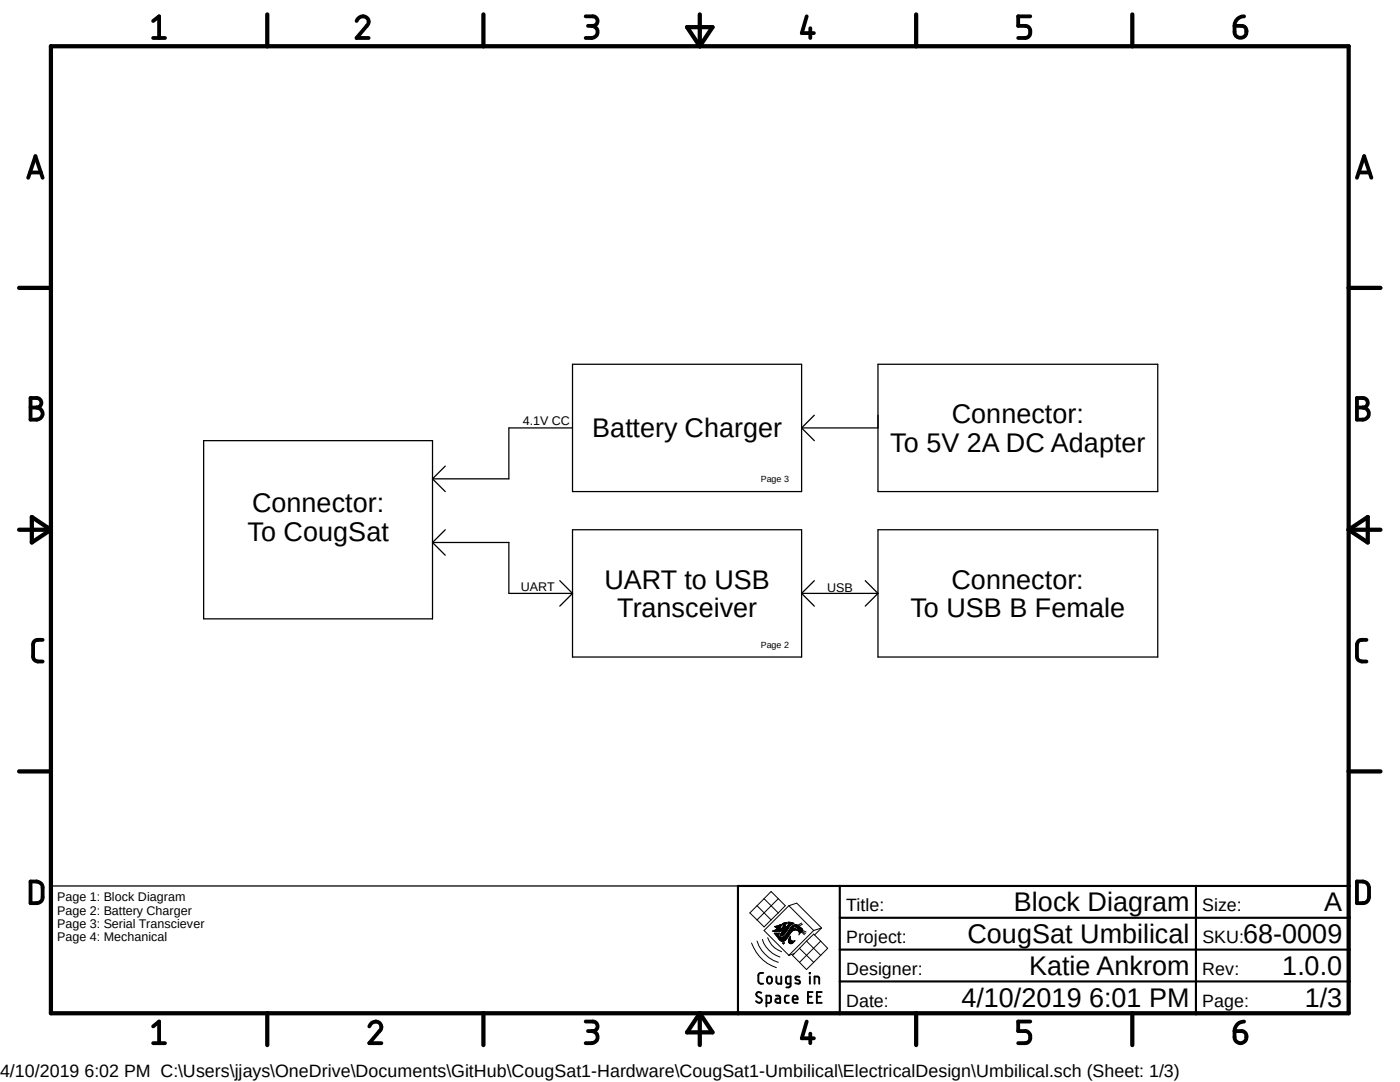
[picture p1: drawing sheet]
<svg xmlns="http://www.w3.org/2000/svg" width="279mm" height="216mm" viewBox="0 0 279 216" stroke-linecap="round" stroke-linejoin="round" font-family="sans-serif">
<path d="M3.4 .6l272.6 209.7M276 .6l-272.6 209.7" fill="none" stroke="#fff" stroke-width=".2"/>
<g fill="none" stroke="#000" stroke-width=".25">
<path d="M114.3 72.7h45.7v25.4h-45.7zM175.2 72.7h55.9v25.4h-55.9zM40.6 87.9h45.7v35.6h-45.7zM86.3 95.5l2.6 2.6M88.9 93l-2.6 2.5M114.3 85.4h-12.7v10.1h-15.3M160 85.4h15.2M160 85.4l2.5 2.5M162.5 82.8l-2.5 2.6M86.3 108.2h15.3v10.2h12.7M86.3 108.2l2.6 2.6M88.9 105.7l-2.6 2.5"/>
<path d="M111.7 115.9l2.6 2.5M114.3 118.4l-2.6 2.5M114.3 105.7h45.7v25.4h-45.7zM160 118.4h15.2M160 118.4l2.5 2.5M162.5 115.9l-2.5 2.5M172.7 115.9l2.5 2.5M175.2 105.7h55.9v25.4h-55.9zM175.2 118.4l-2.5 2.5M10.2 176.8h137.1"/>
</g>
<g fill="none" stroke="#000" stroke-width=".85">
<path d="M10.2 9.2h259v193h-259zM53.3 2.9v6.3M96.5 2.9v6.3M137.1 5.4h5.1l-2.5 3.8zM139.7 2.9v6.3M182.8 2.9v6.3M226 2.9v6.3M3.8 57.4h6.4M269.2 57.4h6.3M3.8 105.7h6.4M6.3 103.2l3.9 2.5-3.9 2.5zM269.2 105.7h6.3"/>
<path d="M269.2 105.7l3.8-2.5v5zM3.8 153.9h6.4M269.2 153.9h6.3M53.3 202.2v6.3M96.5 202.2v6.3M139.7 202.2v6.3M139.7 202.2l2.5 3.8h-5.1zM182.8 202.2v6.3M226 202.2v6.3"/>
</g>
<g fill="none" stroke="#000" stroke-width=".76">
<path d="M30.6 4.2l1.1-.9v4.3M30.6 7.6h2.3M71.2 4.2a1.19 1.19 0 0 1 1.5-.9 1.19 1.19 0 0 1 .7 1.6l-2.2 2.7h2.4M116.9 3.3h1.4a.95 .95 0 0 1 1 .9 .95 .95 0 0 1-1 1h-1M118.1 5.2a1.21 1.21 0 0 1 1.2 1.2 1.21 1.21 0 0 1-1.2 1.2h-1.2M161 3.3l-1 3.3h2.4M161.7 5.6v2M205.6 3.3h-2.4v1.9h1.4a1.23 1.23 0 0 1 1 1.2 1.23 1.23 0 0 1-1 1.2h-1.4M246.4 5.2h1.4a1.21 1.21 0 0 1 .9 1.4 1.21 1.21 0 0 1-1.3 .9 1.09 1.09 0 0 1-1-1.2zM248.3 3.3a1.88 1.88 0 0 0-1.9 1.9M5.6 35.5l1.5-4.3 1.4 4.3M6 34.4h2.2"/>
<path d="M270.8 35.5l1.4-4.3 1.5 4.3M271.1 34.4h2.2M6.1 79.4h1.2a.95 .95 0 0 1 1 1 .95 .95 0 0 1-1 .9 1.21 1.21 0 0 1 1.2 1.2 1.21 1.21 0 0 1-1.2 1.2h-1.2zM270.8 79.4h1.2a.95 .95 0 0 1 1 1 .95 .95 0 0 1-1 .9 1.21 1.21 0 0 1 1.2 1.2 1.21 1.21 0 0 1-1.2 1.2h-1.2zM6.1 81.3h1.2M270.8 81.3h1.2M8.5 127.7h-1a.87 .87 0 0 0-.9 .9v2.4a.97 .97 0 0 0 .9 1h1M272.7 127.7h-.9a.94 .94 0 0 0-1 .9v2.4a.97 .97 0 0 0 1 1h.9M6.1 175.9a2.22 2.22 0 0 1 2.2 .5l.2 .7v1.9a1.13 1.13 0 0 1-1.2 1.2h-1.2zM270.8 175.9a2.07 2.07 0 0 1 2.2 .5l.2 .7v1.9a1.21 1.21 0 0 1-1.2 1.2h-1.2zM30.6 204.8l1.1-1v4.4M30.6 208.2h2.3"/>
<path d="M73.7 204.8a1.19 1.19 0 0 1 1.5-1 1.19 1.19 0 0 1 .7 1.7l-2.2 2.7h2.4M116.9 203.8h1.4a.95 .95 0 0 1 1 1 .95 .95 0 0 1-1 .9h-1M118.1 205.7a1.21 1.21 0 0 1 1.2 1.2 1.21 1.21 0 0 1-1.2 1.3h-1.2M161 203.8l-1 3.4h2.4M161.7 206.2v2M205.6 203.8h-2.4v1.9h1.4a1.23 1.23 0 0 1 1 1.2 1.23 1.23 0 0 1-1 1.3h-1.4M246.4 205.7h1.4a1.2 1.2 0 0 1 1 1.4 1.2 1.2 0 0 1-1.3 1 1.2 1.2 0 0 1-1.1-1.1zM248.3 203.8a1.88 1.88 0 0 0-1.9 1.9"/>
</g>
<path d="M167.6 176.8v25.4M238.7 176.8v25.4M269.2 176.8h-121.9v25.4M167.6 195.8h101.6M167.6 189.5h101.6M167.6 183.1h101.6" fill="none" stroke="#000" stroke-width=".42"/>
<g fill="none" stroke="#000" stroke-width=".2">
<path d="M152.5 179.3l1.4-1.4 2.8 2.8-1.4 1.5M152.5 179.3l-2.9 2.9 1.5 1.4M152.5 179.3l2.8 2.9M155.3 179.3l-4.2 4.3M150 188.2a7.9 7.9 0 0 0 4.9 4.9M151.1 187.8a6.6 6.6 0 0 0 4.2 4.2M151.1 183.6l1.4 1.4 1.4-1.4M151.1 180.7l2.8 2.9M152.1 187.5a5.5 5.5 0 0 0 3.6 3.5M153.2 187.1a4.4 4.4 0 0 0 2.8 2.8M154.3 185.8h1.6M154.3 185.8h1.3"/>
<path d="M154.5 185.7l-.3 .1 .7 .1 1.3-.3-.3 .6M154.5 185.7h2.6M154.6 186.3h.8M154.6 184.9h1.1M154.6 186.4h.7M154.7 185.6h2.4M154.7 186.4h.5M154.7 185h1M154.7 186.4l.7 1M154.8 186.5h.5M154.8 185.5h2.4M154.9 186.6h.4"/>
<path d="M154.9 185.1h.8M154.9 184.8h.9M154.9 186.7h.5M154.9 185.4l-.4 .3M154.9 185.4h2.3M155 185.3h.6M155 186.8h.5M155.1 186.9h.5M155.1 185.2h.6M155.1 185.3h.6M155.2 187.1h2M155.2 184.7h.7"/>
<path d="M155.2 186.4l.1 .2M155.3 187.2h1.8M155.3 182.2l-1.4 1.4M155.3 186.6l.5 .4M155.4 187.3h1.6M155.4 187.4l.2 .2M155.4 187.4h1.5M155.5 186.2h.1M155.5 184.6h.4M155.5 187.5h1.3M155.5 186.2h-1l.2 .2M155.5 186.2l-.3 .2"/>
<path d="M155.6 187.6a.7 .7 0 0 0 .9 .1M155.6 187.6h1.2M155.7 187.7h1M155.7 186.5h.7M155.7 186.4h.8M155.7 184.5h.2M155.8 186.4h.7M155.8 187.7h.7M155.8 186.6h.5M155.8 185.3h1.5M155.9 186.3h.7M155.9 184.4h.1"/>
<path d="M155.9 184.4l-.3 1 .6-.3M155.9 184.4l-1.3 .5 .6 .3-.3 .2M155.9 186.2h.8M156 186.1h.8M156 185.3h1.4M156 186h.8M156.1 185.9h.8M156.1 185.2h1.3M156.1 185.8h.8M156.2 185.8h.8M156.2 185.1h1.2M156.2 184.3l.1 .3h.1l-.1 .3"/>
<path d="M156.2 185h.5M156.2 184.4h.6M156.2 184.3h.7M156.3 188.3h.1M156.3 187h.9M156.3 184.5h.5M156.3 184.9l-.1 .2M156.3 184.9h.4M156.3 184.8h.4M156.3 184.7h.5M156.4 188.2l.1-.1-.2 .2M156.4 184.6h.4"/>
<path d="M156.4 186.9l-1.2 .1M156.4 186.9h.9M156.4 184.2l-.2 .1M156.4 184.2h.5M156.5 188.2h-.3l.2 .2M156.5 186.8h.9M156.7 186.7h.7M156.7 184.1h.3l-.1 .3h-.7M156.7 184.1l-.3 .1M156.7 184.1h.2M156.7 187.7h-.2M156.7 184.9l.1 .2 .1-.1"/>
<path d="M156.8 184.4l-.1 .5M156.8 186.6h.7M156.8 186.5h.7M156.8 187.5l-.1 .2M156.9 186.5l-.5 .4M156.9 186.4h.7M156.9 185h.6M157 186.4h.6M157 184.9h.6M157.1 185.7l-.7 .8a.51 .51 0 0 1-.7 0l.2-.3M157.1 186.3h.6M157.1 186.3l-.2 .2"/>
<path d="M157.1 186.2h.7M157.1 184.8h.5M157.1 187.2l-.3 .3M157.2 184.7l-.3 .3M157.2 186.1h.6M157.2 184.7h.5M157.2 186h.7M157.3 185.9h.7M157.3 185.3l-.2 .4M157.3 184.6h.5M157.3 184.3h1M157.3 184.2h1"/>
<path d="M157.3 184.1h.8M157.3 184.6l-.1 .1M157.3 184.5h.6M157.4 187.9h1.1M157.4 187.8h1.1M157.4 187.7h.6M157.4 187.7h.5M157.4 185.8h.7M157.4 188h1M157.4 187.6h.4M157.4 187.5h.4M157.4 184.4h.8"/>
<path d="M157.4 185.8h.8M157.4 184.4h.6M157.4 180.7l5 5M157.4 180.7l-4.9 5 5 5M157.4 180.7l1.6-.5 5 5M157.4 188.1h.9M157.4 187.4h.3M157.4 185.7h.9M157.5 187.3h.2M157.5 185.6h1.1M157.5 188.2h.7M157.5 187.2h.2"/>
<path d="M157.6 187.2h.1M157.6 185.5h1.4M157.6 187.1h.1M157.6 185.4h1.4M157.6 187h.1M157.6 185.3h1.2M157.7 188.3h.3M157.7 187.2v-.4l-.3 .8v.5M157.7 187.2l.1 .3M157.7 186.9h.1M157.7 185.3l-.6 1M157.7 185.3h.4"/>
<path d="M157.8 187.5l.3 .3 .6-.1-.7 .6h-.3l-.3-.2M157.8 185.2h.3M157.9 185.1h.3M157.9 185h.4M158 184.9h1.6M158.1 184.8h1.3M158.2 184.4l-.5 .3-.4 .6M158.2 184.4l.3-.2-1.2-.2v.3h.1l-.1 .3M158.2 184.7h1.1M158.3 185l-.3 .2 .7 .1 .5 .3M158.3 184.6h.9M158.3 184.6l.7-.1 .4 .3"/>
<path d="M158.3 184.6l-.6 .7M158.3 185h.5l.3 .2M158.5 187.7h.1M158.8 185h.8M159 185.1h.8M159 185.6l.2 .1M159.1 185.2h.8M159.1 185.2l.2 .2M159.2 185.7h.1M159.2 185.6a1.64 1.64 0 0 0-1.9 1.3l-.2 .3M159.2 185.3h.8M159.2 185.6v.1"/>
<path d="M159.3 185.3h.8M159.3 185.8h.8M159.3 185.4h.9M159.3 185.4l.1 .3h-.1l.2 .3M159.3 185.5h.8M159.4 185.8h.6M159.4 185.7h.7M159.4 185.6h.7M159.4 184.8l.8 .6M159.5 185.9h.5M159.5 186.4l-.1 .2M159.5 186.1h.3"/>
<path d="M159.5 186h.4M159.5 186l.1 .2M159.6 189.2l-1.4 1.4 1.4 1.4M159.6 189.2l2.8 2.8M159.6 186.3h.1M159.6 186.2h.1M159.6 186.2l-.1 .2M159.9 185.9l.6 .6M160 184.2l-.8 .5M160 185.9l-.4 .3M160.1 185.8l.6 .5M160.1 185.8l-.1 .1"/>
<path d="M160.1 185.6l.8 .4M160.1 184.4l-.7 .4M160.2 185.4l-.1 .4M161 187.8l1.4-1.4 1.4 1.4M161 187.8l2.8 2.8M161 187.8l-1.4 1.4M162.4 185.7l-5 4.9 1.1-.3M163.8 187.8l1.4 1.4-4.2 4.3-1.4-1.5M163.8 187.8l-4.2 4.2M164 185.2l-1.6 .5M164 185.2l-1.4 1.4"/>
</g>
<g fill="none" stroke="#000" stroke-width=".38">
<path d="M151.9 198.1a.6 .6 0 0 0-1 .3l.3 .4 .6 .4a.57 .57 0 0 1-.1 .9 .57 .57 0 0 1-.8-.3M152.3 194.1l-.7 .1-.3 .4 .1 1.4 .4 .3h.5M153.2 195.1a.49 .49 0 0 1 .5-.2 .49 .49 0 0 1 .4 .4v.5a.49 .49 0 0 1-.5 .5 .49 .49 0 0 1-.5-.5zM154.9 198.7h.6l.2 .3v1.1h-.5a.42 .42 0 0 1-.5-.4 .42 .42 0 0 1 .5-.4h.5M154.9 194.9v1l.4 .4h.6v-1.4M157.4 198.7h-.6l-.2 .3 .1 .9 .3 .2h.4M157.8 196.3h-.6l-.3-.2-.1-.9 .2-.3h.8v1.7l-.4 .4h-.5M158.2 199.4h1a.51 .51 0 0 0-.4-.7 .51 .51 0 0 0-.6 .4l.1 .8 .3 .2h.6M159.6 194.9a.61 .61 0 0 0-.9 .2l.2 .4 .6 .2 .2 .3a.63 .63 0 0 1-1 .2M161.2 198.9h.8M161.6 194.1l.1 .1zM161.6 194.9v1.4"/>
<path d="M162.2 198h-1v2.1h1M162.6 196.3v-1.4h.6l.2 .1 .1 1.3M163 198.9h.7M164 198h-1v2.1h1M153 200.1h.5l.3-.2 .1-.9-.2-.3h-.7v2.1"/>
</g>
<g font-size="5.4">
<text x="118.2" y="87.3">Battery Charger</text>
<text x="189.9" y="84.4">Connector:</text>
<text x="177.7" y="90.1">To 5V 2A DC Adapter</text>
<text x="49.4" y="107.9">To CougSat</text>
<text x="50.3" y="102.2">Connector:</text>
<text x="120.6" y="117.4">UART to USB</text>
<text x="189.9" y="117.4">Connector:</text>
<text x="123.1" y="123.1">Transceiver</text>
<text x="181.7" y="123.1">To USB B Female</text>
<text x="202.4" y="181.9">Block Diagram</text>
<text x="264.3" y="181.9">A</text>
<text x="193.1" y="188.2">CougSat Umbilical</text>
<text x="248.1" y="188.2">68-0009</text>
<text x="205.4" y="194.6">Katie Ankrom</text>
<text x="255.9" y="194.6">1.0.0</text>
<text x="191.9" y="200.9">4/10/2019 6:01 PM</text>
<text x="260.4" y="200.9">1/3</text>
</g>
<g font-size="3.6">
<text x="168.9" y="181.9">Title:</text>
<text x="239.9" y="181.9">Size:</text>
<text x="168.9" y="188.2">Project:</text>
<text x="240" y="188.2">SKU:</text>
<text x="168.9" y="194.6">Designer:</text>
<text x="239.9" y="194.6">Rev:</text>
<text x="168.9" y="200.9">Date:</text>
<text x="239.9" y="200.9">Page:</text>
<text x="0" y="214.9">4/10/2019 6:02 PM C:\Users\jjays\OneDrive\Documents\GitHub\CougSat1-Hardware\CougSat1-Umbilical\ElectricalDesign\Umbilical.sch (Sheet: 1/3)</text>
</g>
<g font-size="2.5">
<text x="104.3" y="84.9">4.1V CC</text>
<text x="103.9" y="117.9">UART</text>
<text x="165.1" y="118.2">USB</text>
<text x="11.4" y="179.8">Page 1: Block Diagram</text>
<text x="11.4" y="182.5">Page 2: Battery Charger</text>
<text x="11.4" y="185.2">Page 3: Serial Transciever</text>
<text x="11.4" y="187.8">Page 4: Mechanical</text>
</g>
<g font-size="1.8">
<text x="151.9" y="96.2">Page 3</text>
<text x="151.9" y="129.2">Page 2</text>
</g>
</svg>
